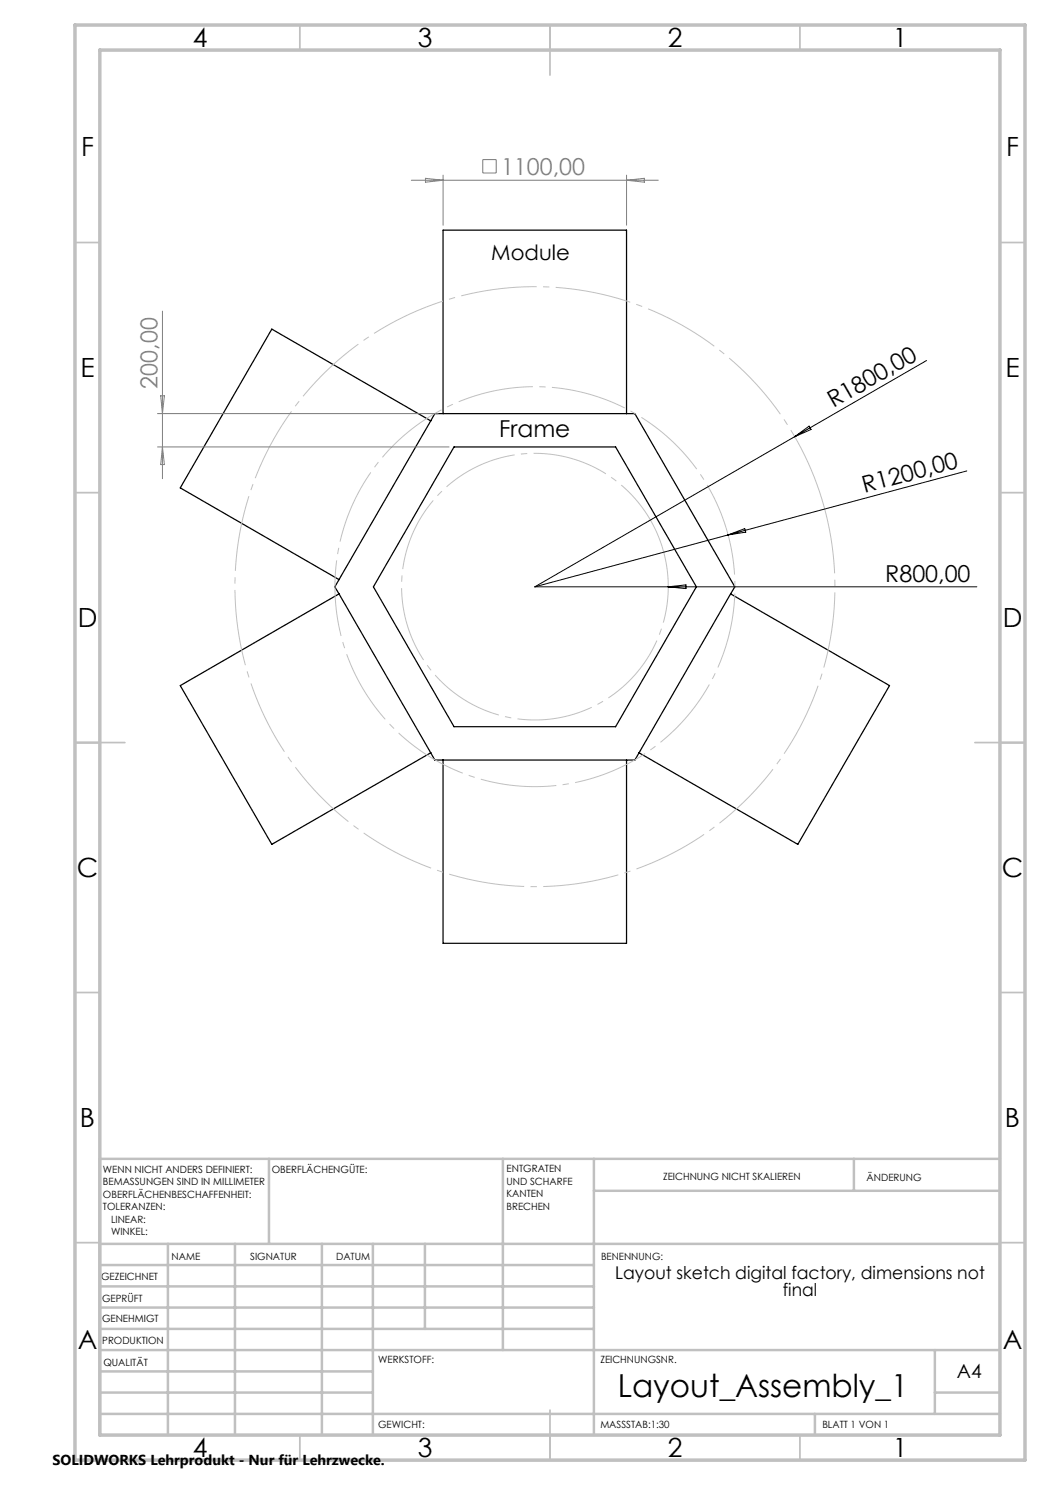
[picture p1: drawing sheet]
<svg xmlns="http://www.w3.org/2000/svg" width="210mm" height="297mm" viewBox="0 0 210 297" stroke-linecap="round" stroke-linejoin="round" font-family="sans-serif">
<path d="M86.1 84.2l.9-1.5h40l20 34.7-.9 1.4M86.1 84.2l-31.7-18.4-18.3 31.8 31.7 18.3M86.1 84.2l-18.3 31.7M88.6 82.7v-36.7h36.7v36.7M90.8 89.4h32.3l16.2 28-16.2 27.9h-32.3l-16.1-27.9zM67.8 118.8l-31.7 18.3 18.3 31.8 31.7-18.3M67.8 118.8l18.3 31.8M67.8 115.9l-.8 1.5 .8 1.4M146.1 118.8l31.8 18.3-18.3 31.8-31.8-18.3M146.1 118.8l-18.3 31.8M86.1 150.6l.9 1.4h40l.8-1.4M88.6 152v36.7h36.7v-36.7" fill="none" stroke="#000" stroke-width=".25"/>
<path d="M82.3 36.1h49.4M85.1 35.7l3.5 .4-3.5 .3zM88.6 35v10M96.6 31.9h2.6v2.7h-2.6zM125.3 35v10M125.3 36.1l3.6-.4v.7zM32.1 79.2h.8l-.4 3.5zM32.5 62.2v33.5M31.5 89.4h58.3M31.5 82.7h56.1M32.5 89.4l.4 3.5h-.8z" fill="none" stroke="#808080" stroke-width=".2"/>
<path d="M145.2 105.6a40 40 0 0 0-67-16.1 40 40 0 0 0 18.4 66.5 40 40 0 0 0 49.2-48.3l-.6-2.1" fill="none" stroke="#c0c0c0" stroke-width=".2" stroke-dasharray="15.2 1.3 1.3 1.3" stroke-dashoffset="5.8" stroke-linecap="butt"/>
<path d="M132.5 109.5a26.7 26.7 0 0 0-44.7-10.7 26.7 26.7 0 0 0 12.2 44.3 26.7 26.7 0 0 0 32.9-32.2l-.4-1.4" fill="none" stroke="#c0c0c0" stroke-width=".2" stroke-dasharray="15.2 1.3 1.3 1.3" stroke-linecap="butt"/>
<path d="M164.4 99.8a60 60 0 0 0-100.6-24.1 60 60 0 0 0 27.7 99.6 60 60 0 0 0 73.7-72.5l-.8-3" fill="none" stroke="#c0c0c0" stroke-width=".2" stroke-dasharray="15.2 1.3 1.3 1.3" stroke-dashoffset=".1" stroke-linecap="butt"/>
<path d="M185.3 72.1l-26.4 15.2M158.9 87.3l-51.9 30.1M158.9 87.3l2.9-2.1 .4 .7zM193.4 94.2l-86.4 23.2M107 117.4h88.4M133.6 117.4l3.6-.4v.7zM145.6 107l3.3-1.3 .3 .7z" fill="none" stroke="#000" stroke-width=".2"/>
<g fill="none" stroke="#c0c0c0" stroke-width=".35">
<path d="M60 5v5M110 5v10M160 5v5M15 48.5h5M200 48.5h5M15 98.5h5M200 98.5h5M15 148.5h10M195 148.5h10M15 198.5h5M200 198.5h5M15 248.5h5"/>
<path d="M200 248.5h5M60 287v5M110 282v10M160 287v5"/>
</g>
<g fill="none" stroke="#c0c0c0" stroke-width=".5">
<path d="M53.8 231.8v17M100.6 231.8v38.2M118.8 231.8v55.2M118.8 238.2h81.2M170.8 231.8v6.4M200 231.8h-180v55.2M20 248.8h180M20 257.3h98.8M20 253h98.8M33.6 248.8v38.2M47 248.8v38.2M64.4 248.8v38.2"/>
<path d="M74.6 248.8v38.2M85 248.8v17M20 265.8h98.8M20 261.5h98.8M20 278.5h54.6M20 274.3h54.6M20 270h180M187 278.5h13M187 270v12.8M20 282.8h180M163 282.8v4.2"/>
</g>
<path d="M15 5h190v287h-190zM20 10h180v277h-180z" fill="none" stroke="#c0c0c0" stroke-width=".7"/>
<text font-size="6.3" x="123.6" y="279.3">Layout_Assembly_1</text>
<g font-size="5.3">
<text x="38.5" y="9.5">4</text>
<text x="83.5" y="9.5">3</text>
<text x="133.6" y="9.5">2</text>
<text x="178.6" y="9.5">1</text>
<text x="16.2" y="31.2">F</text>
<text x="201.2" y="31.2">F</text>
<text x="16.1" y="75.5">E</text>
<text x="201.1" y="75.5">E</text>
<text x="15.5" y="125.5">D</text>
<text x="200.5" y="125.5">D</text>
<text x="15.4" y="175.5">C</text>
<text x="200.4" y="175.5">C</text>
<text x="16" y="225.5">B</text>
<text x="201" y="225.5">B</text>
<text x="15.5" y="269.7">A</text>
<text x="200.5" y="269.7">A</text>
<text x="38.5" y="291.5">4</text>
<text x="83.5" y="291.5">3</text>
<text x="133.6" y="291.5">2</text>
<text x="178.6" y="291.5">1</text>
</g>
<g font-size="4.7" fill="#808080">
<text x="100.2" y="35">1100,00</text>
<text x="31.5" y="77.7" transform="rotate(-90 31.5 77.7)">200,00</text>
</g>
<g font-size="4.7">
<text x="166.7" y="81.7" transform="rotate(-30 166.7 81.7)">R1800,00</text>
<text x="99.8" y="87.4">Frame</text>
<text x="172.9" y="98.6" transform="rotate(-15 172.9 98.6)">R1200,00</text>
<text x="177" y="116.3">R800,00</text>
</g>
<text font-size="4.2" x="98.2" y="52">Module</text>
<text font-size="3.9" x="191.4" y="275.6">A4</text>
<g font-size="3.5">
<text x="123" y="255.8">Layout sketch digital factory, dimensions not</text>
<text x="156.6" y="259.3">final</text>
</g>
<text font-size="2.9" x="10.5" y="292.9">SOLIDWORKS Lehrprodukt - Nur für Lehrzwecke.</text>
<g font-size="2">
<text x="20.6" y="234.6">WENN NICHT ANDERS DEFINIERT:</text>
<text x="20.6" y="237.1">BEMASSUNGEN SIND IN MILLIMETER</text>
<text x="20.6" y="239.6">OBERFLÄCHENBESCHAFFENHEIT:</text>
<text x="54.4" y="234.6">OBERFLÄCHENGÜTE:</text>
<text x="101.3" y="234.5">ENTGRATEN</text>
<text x="101.3" y="237">UND SCHARFE</text>
<text x="101.3" y="239.5">KANTEN</text>
<text x="132.6" y="236">ZEICHNUNG NICHT SKALIEREN</text>
<text x="173.3" y="236.2">ÄNDERUNG</text>
<text x="20.6" y="242.1">TOLERANZEN:</text>
<text x="22.2" y="244.6">LINEAR:</text>
<text x="101.3" y="242">BRECHEN</text>
<text x="22.2" y="247.1">WINKEL:</text>
<text x="34.3" y="252">NAME</text>
<text x="50" y="251.9">SIGNATUR</text>
<text x="67.2" y="251.9">DATUM</text>
<text x="120.2" y="251.9">BENENNUNG:</text>
<text x="20.2" y="256.1">GEZEICHNET</text>
<text x="20.4" y="260.3">GEPRÜFT</text>
<text x="20.4" y="264.4">GENEHMIGT</text>
<text x="20.5" y="268.8">PRODUKTION</text>
<text x="20.7" y="273.1">QUALITÄT</text>
<text x="75.6" y="272.5">WERKSTOFF:</text>
<text x="120.1" y="272.5">ZEICHNUNGSNR.</text>
<text x="75.6" y="285.5">GEWICHT:</text>
<text x="120.1" y="285.6">MASSSTAB:1:30</text>
<text x="164.5" y="285.6">BLATT 1 VON 1</text>
</g>
</svg>
